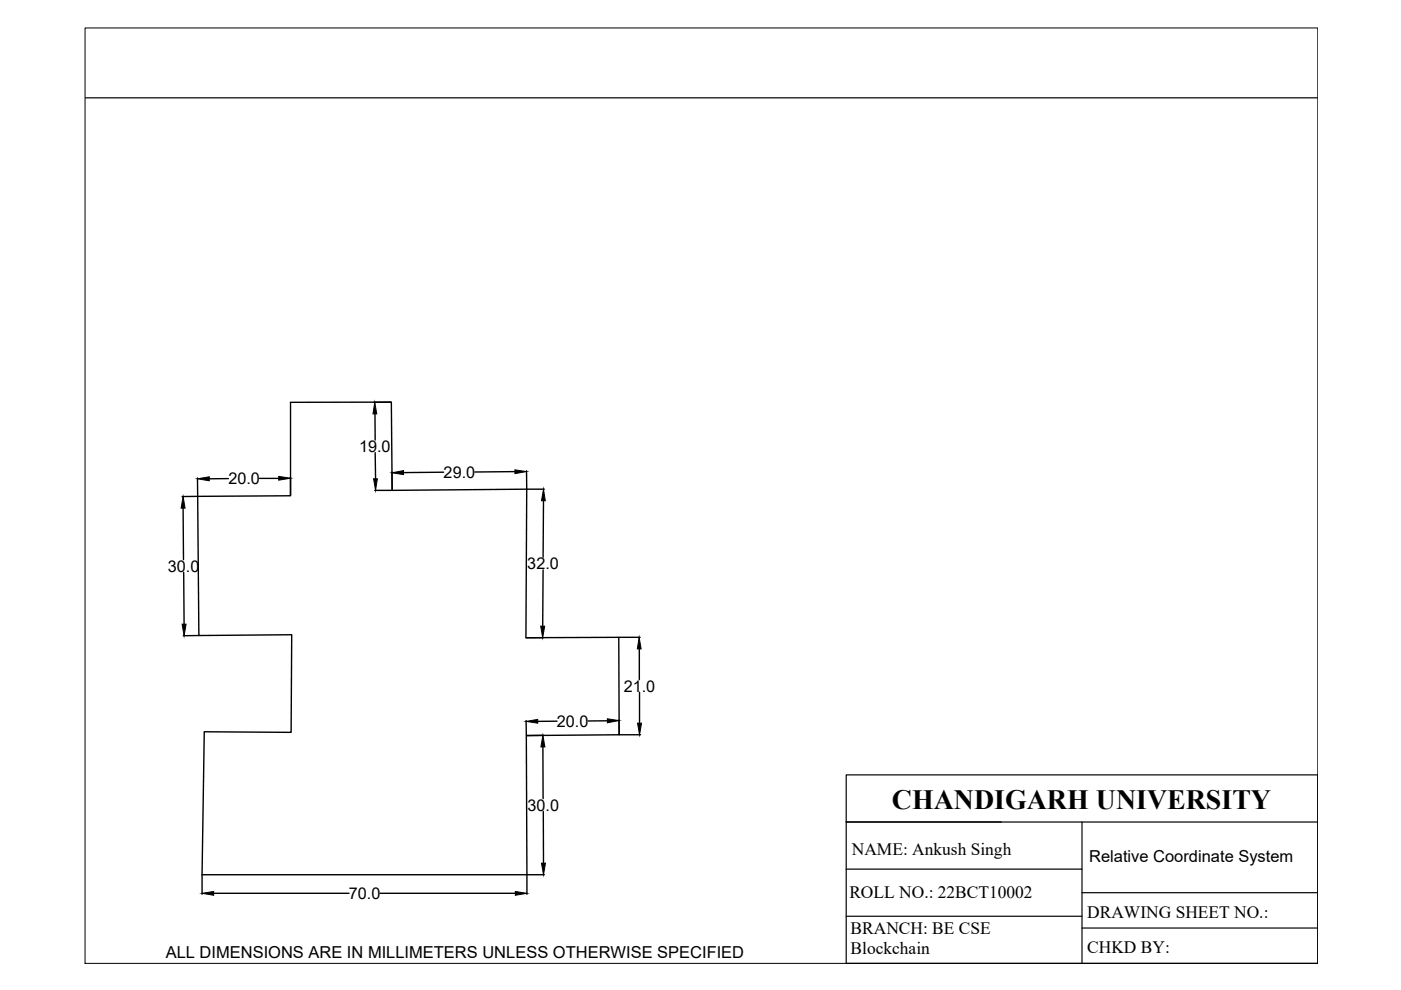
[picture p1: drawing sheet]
<svg xmlns="http://www.w3.org/2000/svg" width="297mm" height="210mm" viewBox="0 0 297 210" stroke-linecap="round" stroke-linejoin="round" font-family="sans-serif">
<!-- layer: 0 -->
<path d="M18.1 20.7h261.3M179.4 164.3h100v40h-100zM179.4 174.3h100M229.4 174.3v30M179.4 194.3h50M179.4 184.3h50M229.4 189.3h50M229.4 196.8h50" fill="none" stroke="#000" stroke-width=".25"/>
<!-- layer: thick continuous -->
<g fill="none" stroke="#000" stroke-width=".3">
<path d="M61.6 85.3h21.4l.1 18.7 28.6-.3-.2 31.5 19.7-.1 .1 20.7-19.7 .2 .1 29.5h-68.9l.5-30.3M61.6 85.4v19.7l-19.7 .1 .3 29.5 19.6-.1-.1 20.7-18.4-.1M79.5 87.8v5.5M79.5 96l.1 5.5M82.9 85.3h-3.6M109.2 100l-8.5 .1M111.6 99.8l.1 3.8M38.8 107.7l.1 11M41.9 101.3v3.9M41.9 105.2l-3.3 .1M48.4 101.5h-4M55 101.4h4.1"/>
<path d="M61.6 101.2v3.8M79.5 104h3.6M83.1 100v3.9M94.1 100.1l-8.5 .1M111.8 103.7h3.6M115.2 106.2l-.1 12M38.9 121.4l.1 10.9M42.1 134.7l-3.2 .1M111.5 135.2h3.7M115.1 120.8v12M131.2 135.1h4.5M135.6 137.6v6.5"/>
<path d="M111.5 152.8l.1 3.1M115.1 158.4v10.9M115.3 155.9l-3.7 .1M118.1 152.9l-4.1 .1M128.8 152.8l-4.1 .1M131.2 152.6l.1 3.1M131.3 155.8h4.5M135.6 146.8v6.5M115.2 172v11M42.8 185.5v4.1M45.3 189.4h28.7M80.6 189.4h28.7"/>
<path d="M111.7 185.5v4.1M111.8 185.5h3.6"/>
</g>
<g fill="#000" stroke="#000" stroke-width=".21">
<path d="M79.5 85.3l.4 2.5h-.8zM83.1 100.2l2.5-.4v.8zM109.2 99.6l2.4 .4-2.4 .4zM38.8 105.3l.4 2.4h-.8zM41.9 101.5l2.5-.4v.8zM59.1 101l2.5 .4-2.5 .4zM79.2 101.5h.8l-.4 2.5zM115.2 103.7l.4 2.5h-.8zM38.6 132.3h.9l-.5 2.5zM114.6 132.8h.9l-.4 2.4zM135.5 135.1l.4 2.5h-.8zM111.5 153l2.5-.5v.8z"/>
<path d="M115.1 155.9l.4 2.5h-.8zM128.8 152.4l2.4 .4-2.4 .4zM135.2 153.3h.8l-.4 2.5zM42.8 189.4l2.5-.4v.8zM109.3 189l2.4 .4-2.4 .4zM114.8 183h.9l-.5 2.5z"/>
</g>
<path d="M18 5.9h261.4v198.4h-261.4z" fill="none" stroke="#000" stroke-width=".21"/>
<text font-size="5.9" x="189.1" y="171.5">CHANDIGARH UNIVERSITY</text>
<g font-size="3.7">
<text x="180.6" y="181.3">NAME: Ankush Singh</text>
<text x="180.1" y="190.5">ROLL NO.: 22BCT10002</text>
<text x="230.5" y="194.7">DRAWING SHEET NO.:</text>
<text x="180.3" y="198">BRANCH: BE CSE</text>
<text x="180.3" y="202.3">Blockchain</text>
<text x="230.5" y="202.1">CHKD BY:</text>
</g>
<g font-size="3.5">
<text x="230.9" y="182.8">Relative Coordinate System</text>
<text x="35.1" y="203.2">ALL DIMENSIONS ARE IN MILLIMETERS UNLESS OTHERWISE SPECIFIED</text>
</g>
<g font-size="3.4">
<text x="76.1" y="95.8">19.0</text>
<text x="94.1" y="101.3">29.0</text>
<text x="48.4" y="102.7">20.0</text>
<text x="35.6" y="121.2">30.0</text>
<text x="111.8" y="120.7">32.0</text>
<text x="132.2" y="146.6">21.0</text>
<text x="118.1" y="154.1">20.0</text>
<text x="111.8" y="171.9">30.0</text>
<text x="74" y="190.6">70.0</text>
</g>
</svg>
